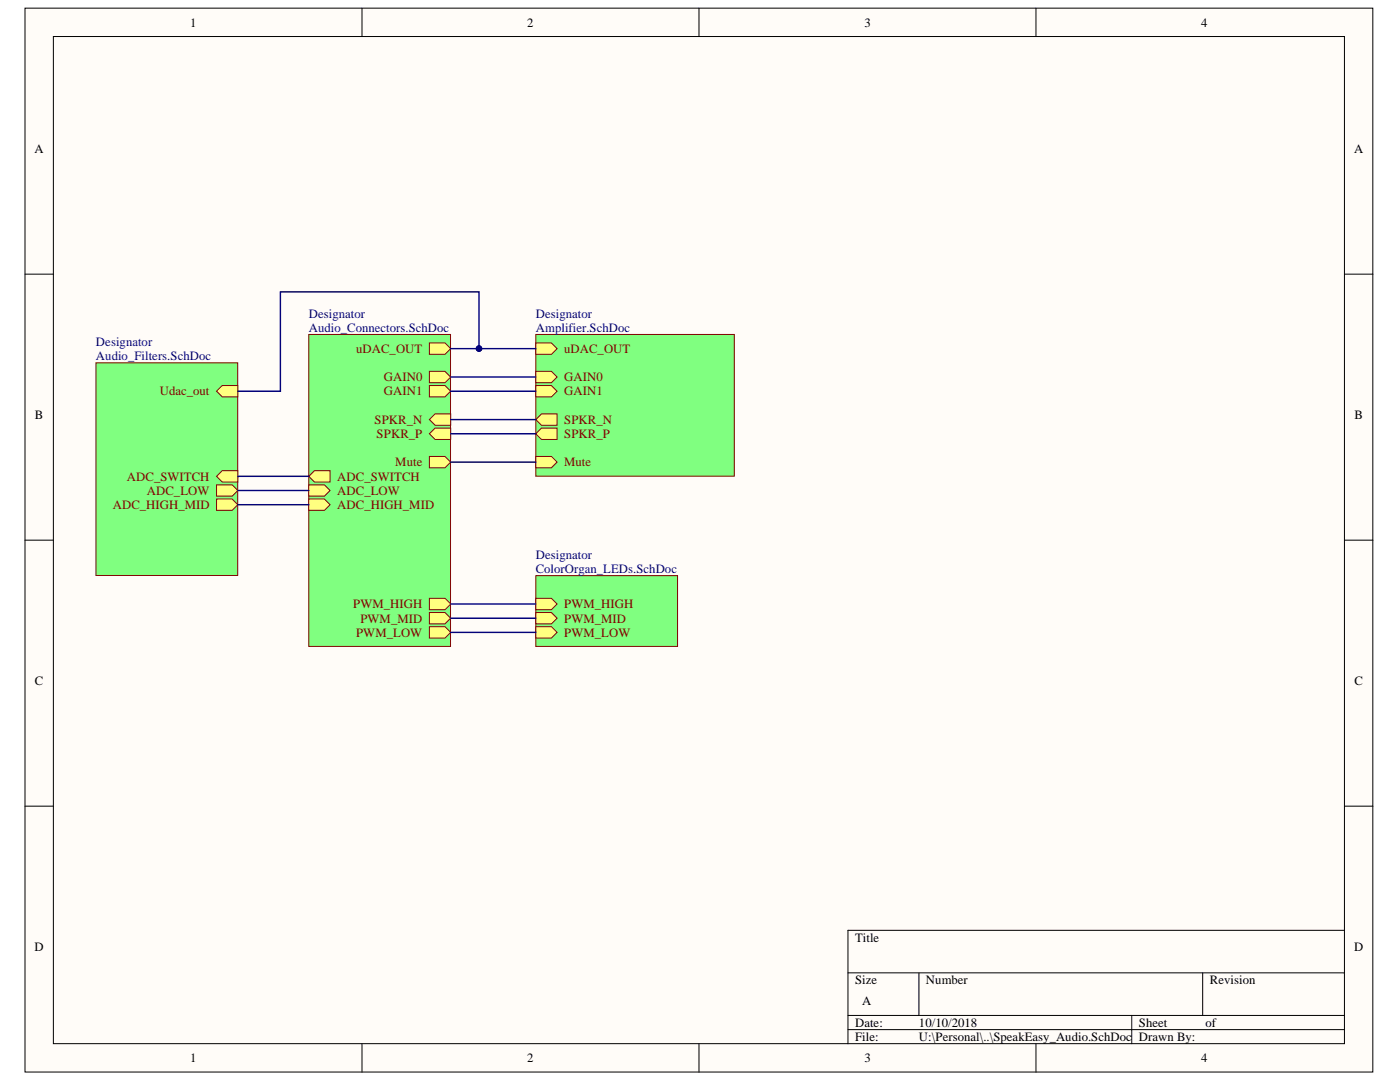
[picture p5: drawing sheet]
<svg xmlns="http://www.w3.org/2000/svg" width="279mm" height="216mm" viewBox="0 0 279 216" stroke-linecap="round" stroke-linejoin="round" font-family="sans-serif">
<g fill="#fffcf8" stroke="#000" stroke-width=".2">
<path d="M5 1.6h269v212.3h-269z"/>
<path d="M10.7 7.3h257.6v201h-257.6z"/>
</g>
<g fill="none" stroke="#000" stroke-width=".2">
<path d="M72.2 1.6v5.7M139.5 1.6v5.7M206.8 1.6v5.7M5 54.7h5.7M268.3 54.7h5.7M5 107.8h5.7M268.3 107.8h5.7M5 160.9h5.7M268.3 160.9h5.7M169.2 194.1h99.1M183.4 194.1v8.5M240 194.1v8.5"/>
<path d="M268.3 185.6h-99.1v22.7M72.2 208.3v5.6M139.5 208.3v5.6M169.2 202.6h99.1M169.2 205.4h99.1M206.8 208.3v5.6M225.9 202.6v5.7"/>
</g>
<path d="M61.6 66.7h28.3v62.3h-28.3z" fill="#80ff80" stroke="#800000" stroke-width=".2"/>
<path d="M85.7 68.4h3.1l1.1 1.2-1.1 1.1h-3.1z" fill-rule="evenodd" fill="#ffff80"/>
<path d="M85.7 68.4h3.1l1.1 1.2-1.1 1.1h-3.1z" fill="none" stroke="#800000" stroke-width=".2"/>
<path d="M85.7 83.7l1.1-1.1h3.1v2.3h-3.1z" fill-rule="evenodd" fill="#ffff80"/>
<path d="M85.7 83.7l1.1-1.1h3.1v2.3h-3.1z" fill="none" stroke="#800000" stroke-width=".2"/>
<path d="M85.7 86.6l1.1-1.2h3.1v2.3h-3.1z" fill-rule="evenodd" fill="#ffff80"/>
<path d="M85.7 86.6l1.1-1.2h3.1v2.3h-3.1z" fill="none" stroke="#800000" stroke-width=".2"/>
<path d="M85.7 125.1h3.1l1.1 1.1-1.1 1.1h-3.1z" fill-rule="evenodd" fill="#ffff80"/>
<path d="M85.7 125.1h3.1l1.1 1.1-1.1 1.1h-3.1z" fill="none" stroke="#800000" stroke-width=".2"/>
<path d="M85.7 119.4h3.1l1.1 1.1-1.1 1.2h-3.1z" fill-rule="evenodd" fill="#ffff80"/>
<path d="M85.7 119.4h3.1l1.1 1.1-1.1 1.2h-3.1z" fill="none" stroke="#800000" stroke-width=".2"/>
<path d="M85.7 122.2h3.1l1.1 1.2-1.1 1.1h-3.1z" fill-rule="evenodd" fill="#ffff80"/>
<path d="M85.7 122.2h3.1l1.1 1.2-1.1 1.1h-3.1z" fill="none" stroke="#800000" stroke-width=".2"/>
<path d="M85.7 76.9h3.1l1.1 1.2-1.1 1.1h-3.1z" fill-rule="evenodd" fill="#ffff80"/>
<path d="M85.7 76.9h3.1l1.1 1.2-1.1 1.1h-3.1z" fill="none" stroke="#800000" stroke-width=".2"/>
<path d="M85.7 74.1h3.1l1.1 1.1-1.1 1.2h-3.1z" fill-rule="evenodd" fill="#ffff80"/>
<path d="M85.7 74.1h3.1l1.1 1.1-1.1 1.2h-3.1z" fill="none" stroke="#800000" stroke-width=".2"/>
<path d="M85.7 91.1h3.1l1.1 1.1-1.1 1.1h-3.1z" fill-rule="evenodd" fill="#ffff80"/>
<path d="M85.7 91.1h3.1l1.1 1.1-1.1 1.1h-3.1z" fill="none" stroke="#800000" stroke-width=".2"/>
<path d="M61.6 95l1.2-1.1h3.1v2.3h-3.1z" fill-rule="evenodd" fill="#ffff80"/>
<path d="M61.6 95l1.2-1.1h3.1v2.3h-3.1z" fill="none" stroke="#800000" stroke-width=".2"/>
<path d="M61.6 96.7h3.1l1.2 1.2-1.2 1.1h-3.1z" fill-rule="evenodd" fill="#ffff80"/>
<path d="M61.6 96.7h3.1l1.2 1.2-1.2 1.1h-3.1z" fill="none" stroke="#800000" stroke-width=".2"/>
<path d="M61.6 99.6h3.1l1.2 1.1-1.2 1.1h-3.1z" fill-rule="evenodd" fill="#ffff80"/>
<path d="M61.6 99.6h3.1l1.2 1.1-1.2 1.1h-3.1z" fill="none" stroke="#800000" stroke-width=".2"/>
<path d="M106.9 66.7h39.6v28.3h-39.6z" fill="#80ff80" stroke="#800000" stroke-width=".2"/>
<path d="M106.9 86.6l1.2-1.2h3.1v2.3h-3.1z" fill-rule="evenodd" fill="#ffff80"/>
<path d="M106.9 86.6l1.2-1.2h3.1v2.3h-3.1z" fill="none" stroke="#800000" stroke-width=".2"/>
<path d="M106.9 68.4h3.1l1.2 1.2-1.2 1.1h-3.1z" fill-rule="evenodd" fill="#ffff80"/>
<path d="M106.9 68.4h3.1l1.2 1.2-1.2 1.1h-3.1z" fill="none" stroke="#800000" stroke-width=".2"/>
<path d="M106.9 83.7l1.2-1.1h3.1v2.3h-3.1z" fill-rule="evenodd" fill="#ffff80"/>
<path d="M106.9 83.7l1.2-1.1h3.1v2.3h-3.1z" fill="none" stroke="#800000" stroke-width=".2"/>
<path d="M106.9 74.1h3.1l1.2 1.1-1.2 1.2h-3.1z" fill-rule="evenodd" fill="#ffff80"/>
<path d="M106.9 74.1h3.1l1.2 1.1-1.2 1.2h-3.1z" fill="none" stroke="#800000" stroke-width=".2"/>
<path d="M106.9 76.9h3.1l1.2 1.2-1.2 1.1h-3.1z" fill-rule="evenodd" fill="#ffff80"/>
<path d="M106.9 76.9h3.1l1.2 1.2-1.2 1.1h-3.1z" fill="none" stroke="#800000" stroke-width=".2"/>
<path d="M106.9 91.1h3.1l1.2 1.1-1.2 1.1h-3.1z" fill-rule="evenodd" fill="#ffff80"/>
<path d="M106.9 91.1h3.1l1.2 1.1-1.2 1.1h-3.1z" fill="none" stroke="#800000" stroke-width=".2"/>
<path d="M106.9 114.9h28.3v14.1h-28.3z" fill="#80ff80" stroke="#800000" stroke-width=".2"/>
<path d="M106.9 122.2h3.1l1.2 1.2-1.2 1.1h-3.1z" fill-rule="evenodd" fill="#ffff80"/>
<path d="M106.9 122.2h3.1l1.2 1.2-1.2 1.1h-3.1z" fill="none" stroke="#800000" stroke-width=".2"/>
<path d="M106.9 125.1h3.1l1.2 1.1-1.2 1.1h-3.1z" fill-rule="evenodd" fill="#ffff80"/>
<path d="M106.9 125.1h3.1l1.2 1.1-1.2 1.1h-3.1z" fill="none" stroke="#800000" stroke-width=".2"/>
<path d="M106.9 119.4h3.1l1.2 1.1-1.2 1.2h-3.1z" fill-rule="evenodd" fill="#ffff80"/>
<path d="M106.9 119.4h3.1l1.2 1.1-1.2 1.2h-3.1z" fill="none" stroke="#800000" stroke-width=".2"/>
<path d="M19.1 72.4h28.3v42.4h-28.3z" fill="#80ff80" stroke="#800000" stroke-width=".2"/>
<path d="M43.2 78.1l1.2-1.2h3.1v2.3h-3.1z" fill-rule="evenodd" fill="#ffff80"/>
<path d="M43.2 78.1l1.2-1.2h3.1v2.3h-3.1z" fill="none" stroke="#800000" stroke-width=".2"/>
<path d="M43.2 96.7h3.1l1.2 1.2-1.2 1.1h-3.1z" fill-rule="evenodd" fill="#ffff80"/>
<path d="M43.2 96.7h3.1l1.2 1.2-1.2 1.1h-3.1z" fill="none" stroke="#800000" stroke-width=".2"/>
<path d="M43.2 99.6h3.1l1.2 1.1-1.2 1.1h-3.1z" fill-rule="evenodd" fill="#ffff80"/>
<path d="M43.2 99.6h3.1l1.2 1.1-1.2 1.1h-3.1z" fill="none" stroke="#800000" stroke-width=".2"/>
<path d="M43.2 95l1.2-1.1h3.1v2.3h-3.1z" fill-rule="evenodd" fill="#ffff80"/>
<path d="M43.2 95l1.2-1.1h3.1v2.3h-3.1z" fill="none" stroke="#800000" stroke-width=".2"/>
<g fill="none" stroke="#000080" stroke-width=".28">
<path d="M89.9 69.6h17M89.9 78.1h17M89.9 75.2h17M95.6 69.6v-11.4h-39.6v19.9h-8.5M47.5 95h14.1M47.5 97.9h14.1M89.9 83.7h17M89.9 86.6h17M89.9 92.2h17M47.5 100.7h14.1M89.9 120.5h17M89.9 123.4h17"/>
<path d="M89.9 126.2h17"/>
</g>
<circle cx="95.6" cy="69.6" r=".55" fill="#000080" stroke="#000080" stroke-width=".2"/>
<g font-size="2.5">
<text x="38" y="5.3">1</text>
<text x="105.2" y="5.3">2</text>
<text x="172.5" y="5.3">3</text>
<text x="239.7" y="5.3">4</text>
<text x="6.9" y="30.4">A</text>
<text x="270.2" y="30.4">A</text>
<text x="7" y="83.5">B</text>
<text x="270.3" y="83.5">B</text>
<text x="7" y="136.6">C</text>
<text x="270.3" y="136.6">C</text>
<text x="6.9" y="189.7">D</text>
<text x="170.6" y="187.9">Title</text>
<text x="270.2" y="189.7">D</text>
<text x="170.6" y="196.4">Size</text>
<text x="184.8" y="196.4">Number</text>
<text x="241.5" y="196.4">Revision</text>
<text x="172.1" y="200.6">A</text>
<text x="170.6" y="204.9">Date:</text>
<text x="170.6" y="207.7">File:</text>
<text x="183.4" y="204.9">10/10/2018</text>
<text x="183.4" y="207.7">U:\Personal\..\SpeakEasy_Audio.SchDoc</text>
<text x="227.3" y="204.9">Sheet</text>
<text x="227.3" y="207.7">Drawn By:</text>
<text x="240.6" y="204.9">of</text>
<text x="38" y="212">1</text>
<text x="105.2" y="212">2</text>
<text x="172.5" y="212">3</text>
<text x="239.7" y="212">4</text>
</g>
<g font-size="2.5" fill="#000080">
<text x="61.6" y="63.4">Designator</text>
<text x="106.9" y="63.4">Designator</text>
<text x="19.2" y="69">Designator</text>
<text x="19.2" y="71.9">Audio_Filters.SchDoc</text>
<text x="61.6" y="66.2">Audio_Connectors.SchDoc</text>
<text x="106.9" y="66.2">Amplifier.SchDoc</text>
<text x="106.9" y="111.5">Designator</text>
<text x="106.9" y="114.3">ColorOrgan_LEDs.SchDoc</text>
</g>
<g font-size="2.5" fill="#800000">
<text x="71.1" y="70.4">uDAC_OUT</text>
<text x="112.6" y="70.4">uDAC_OUT</text>
<text x="76.6" y="76.1">GAIN0</text>
<text x="112.6" y="76.1">GAIN0</text>
<text x="31.9" y="78.9">Udac_out</text>
<text x="76.6" y="78.9">GAIN1</text>
<text x="112.6" y="78.9">GAIN1</text>
<text x="74.7" y="84.6">SPKR_N</text>
<text x="75.2" y="87.4">SPKR_P</text>
<text x="112.6" y="87.4">SPKR_P</text>
<text x="112.6" y="84.6">SPKR_N</text>
<text x="25.3" y="95.9">ADC_SWITCH</text>
<text x="67.3" y="95.9">ADC_SWITCH</text>
<text x="78.9" y="93.1">Mute</text>
<text x="112.6" y="93.1">Mute</text>
<text x="22.5" y="101.6">ADC_HIGH_MID</text>
<text x="29.3" y="98.7">ADC_LOW</text>
<text x="67.3" y="98.7">ADC_LOW</text>
<text x="67.3" y="101.6">ADC_HIGH_MID</text>
<text x="70.5" y="121.4">PWM_HIGH</text>
<text x="71.9" y="124.2">PWM_MID</text>
<text x="112.6" y="124.2">PWM_MID</text>
<text x="112.6" y="121.4">PWM_HIGH</text>
<text x="71.1" y="127">PWM_LOW</text>
<text x="112.6" y="127">PWM_LOW</text>
</g>
</svg>
